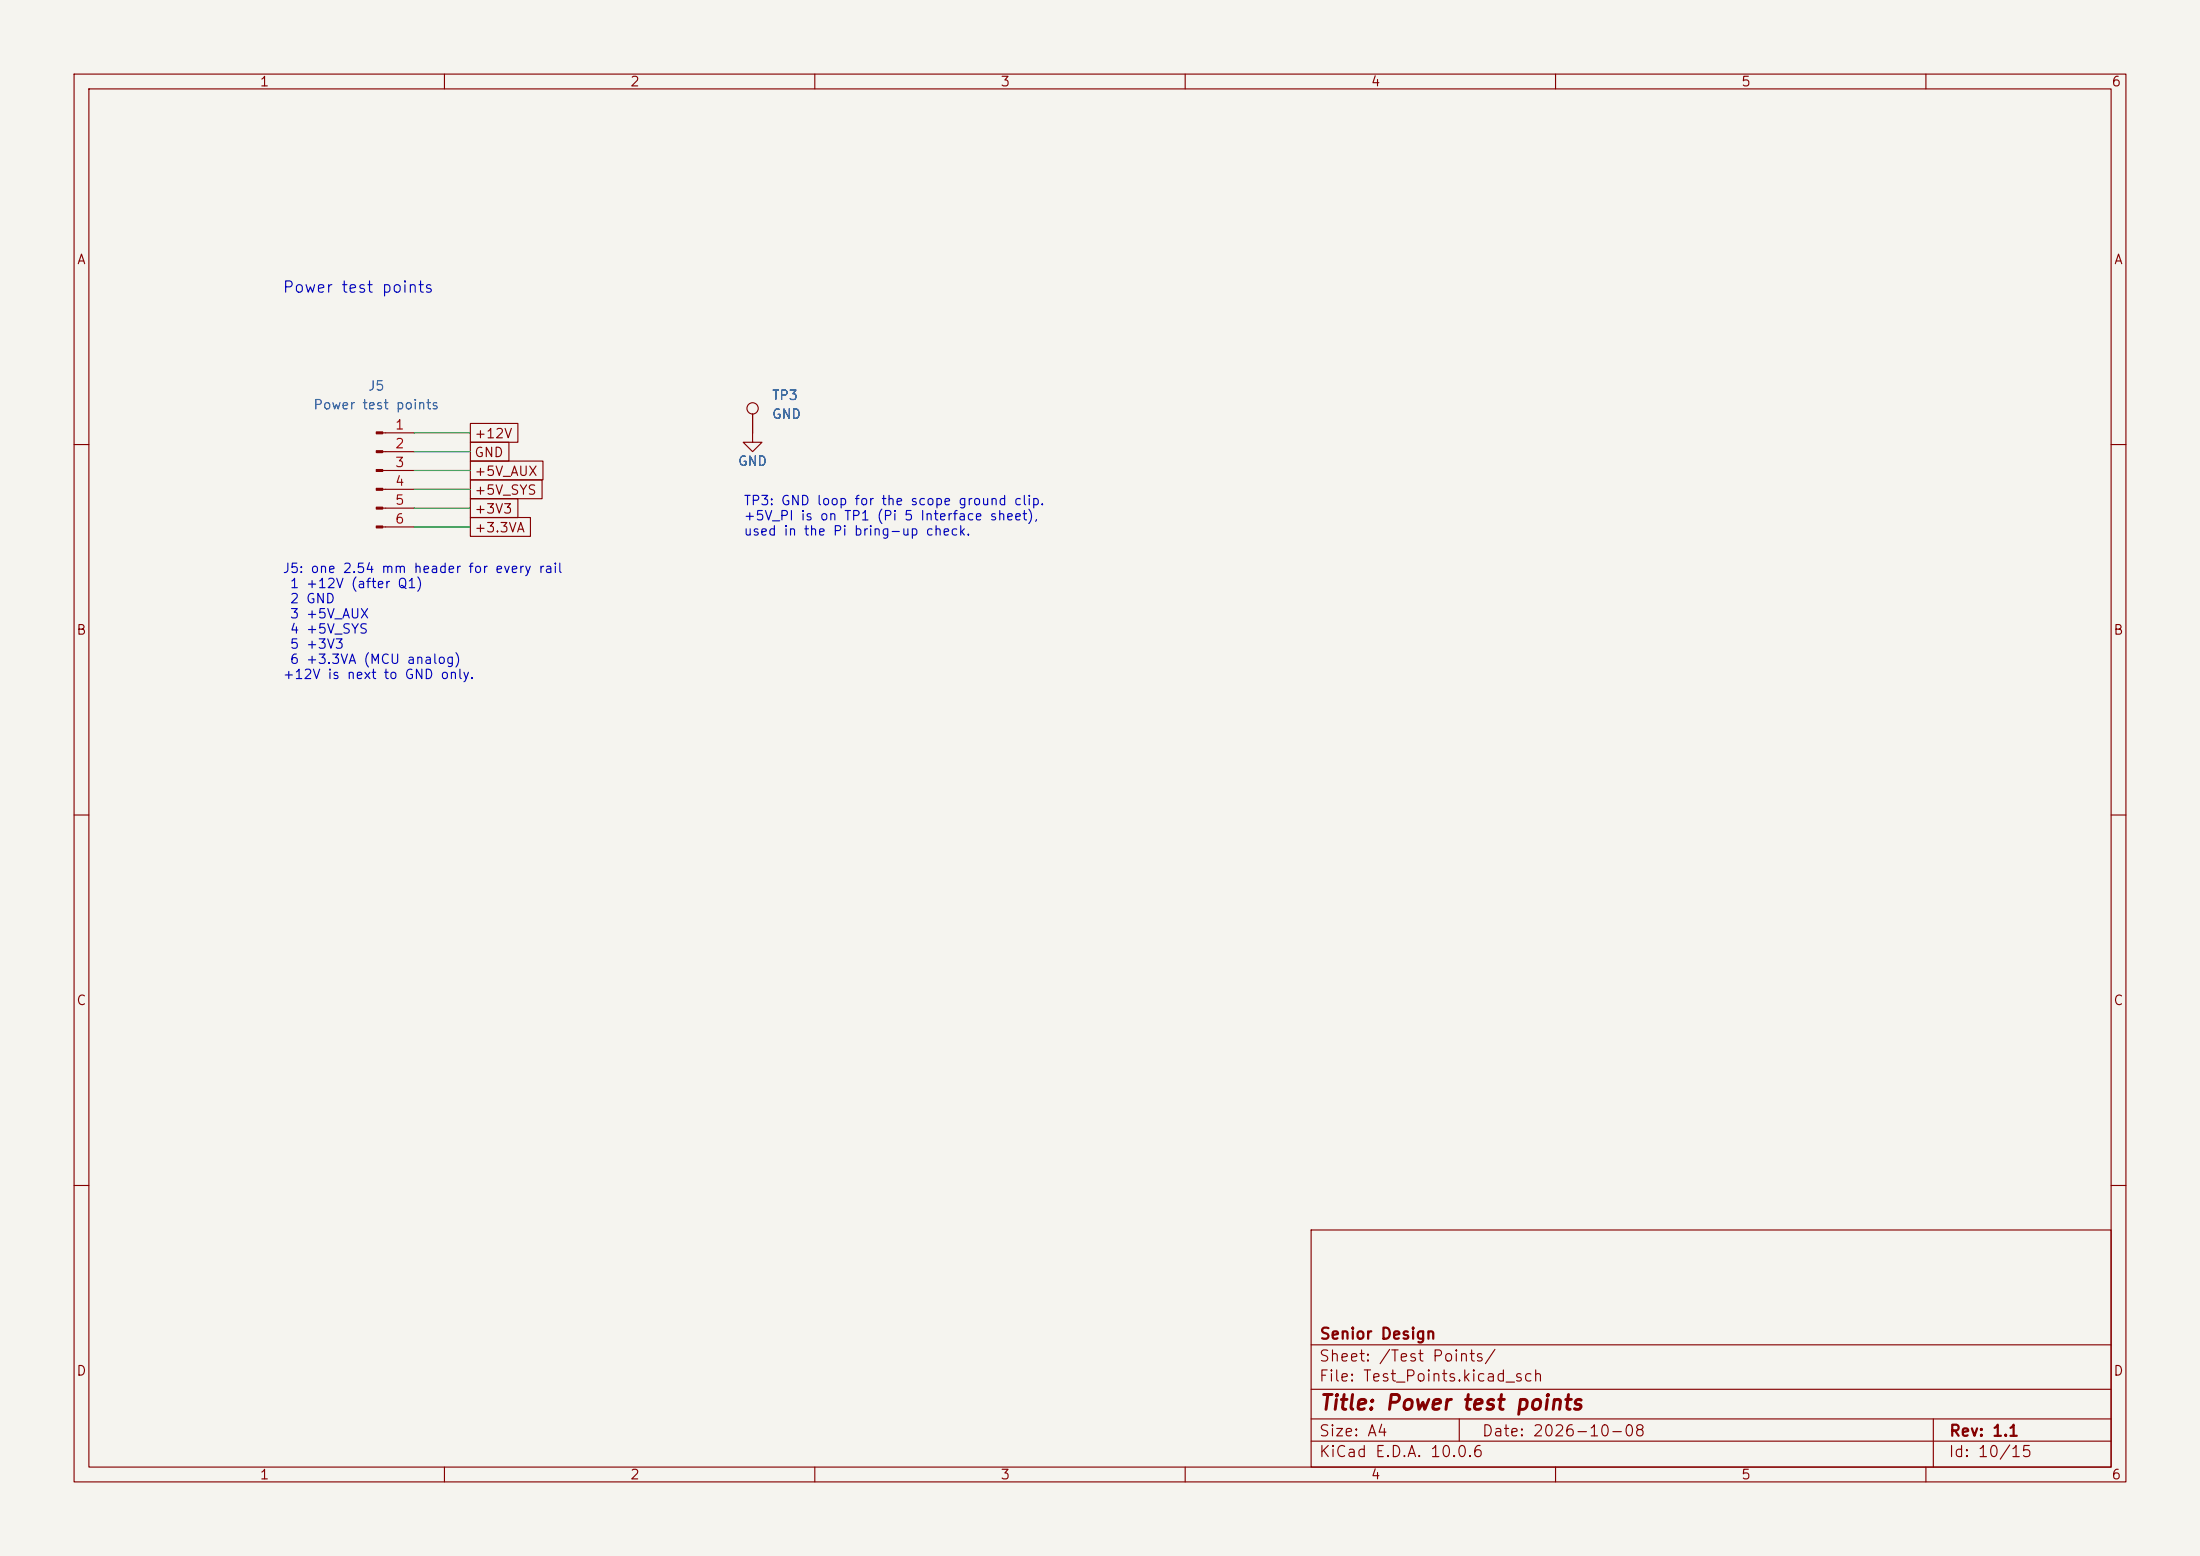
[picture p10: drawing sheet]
<svg xmlns="http://www.w3.org/2000/svg" width="297mm" height="210mm" viewBox="0 0 297 210" stroke-linecap="round" stroke-linejoin="round" font-family="sans-serif">
<path d="M0 0h297v210h-297z" fill="#f5f4ef" stroke="#f5f4ef" stroke-width=".14"/>
<g fill="none" stroke="#840000" stroke-width=".15">
<path d="M10 10h277v190h-277zM12 12h273v186h-273zM60 10v2M110 10v2M160 10v2M210 10v2M260 10v2M51.7 58.4h4.2M63.5 57.1h6.4v2.6h-6.4zM63.5 59.7h5.2v2.5h-5.2zM101.6 55.9v3.8h1.3l-1.3 1.3-1.3-1.3h1.3M10 60h2"/>
<path d="M51.7 61h4.2M51.7 63.5h4.2M51.7 66h4.2M51.7 68.6h4.2M51.7 71.1h4.2M63.5 67.3h6.4v2.6h-6.4zM63.5 64.8h9.7v2.5h-9.7zM63.5 69.8h8.1v2.6h-8.1zM63.5 62.2h9.8v2.6h-9.8zM285 60h2M10 110h2M285 110h2"/>
<path d="M10 160h2M177 166h108v32h-108zM285 160h2M60 198v2M110 198v2M160 198v2M177 194.5h108M177 191.5h108M177 187.5h108M177 181.5h108M197 191.5v3M210 198v2"/>
<path d="M260 198v2M261 191.5v6.5"/>
<circle cx="101.6" cy="55.1" r=".76"/>
</g>
<g fill="#840000" stroke="#840000" stroke-width=".15">
<path d="M50.8 58.3h.9v.2h-.9z"/>
<path d="M50.8 60.8h.9v.3h-.9z"/>
<path d="M50.8 63.4h.9v.2h-.9z"/>
<path d="M50.8 65.9h.9v.3h-.9z"/>
<path d="M50.8 68.5h.9v.2h-.9z"/>
<path d="M50.8 71h.9v.2h-.9z"/>
</g>
<path d="M55.9 58.4h7.6M55.9 66h7.6M55.9 71.1h7.6M55.9 68.6h7.6M55.9 63.5h7.6M55.9 61h7.6" fill="none" stroke="#009600" stroke-width=".15"/>
<text font-size="2" fill="#840000" x="178" y="190.8">Title: Power test points</text>
<text font-size="1.5" fill="#0000c2" x="38" y="39.9">Power test points</text>
<g font-size="1.5" fill="#840000">
<text x="178" y="184.1">Sheet: /Test Points/</text>
<text x="178" y="181.1">Senior Design</text>
<text x="178" y="186.8">File: Test_Points.kicad_sch</text>
<text x="178" y="197">KiCad E.D.A. 10.0.6</text>
<text x="178" y="194.2">Size: A4</text>
<text x="200" y="194.2">Date: 2026-10-08</text>
<text x="263" y="197">Id: 10/15</text>
<text x="263" y="194.2">Rev: 1.1</text>
</g>
<g font-size="1.3" fill="#840000">
<text x="35" y="12">1</text>
<text x="85" y="12">2</text>
<text x="135" y="12">3</text>
<text x="185" y="12">4</text>
<text x="235" y="12">5</text>
<text x="285" y="12">6</text>
<text x="10.3" y="36">A</text>
<text x="285.3" y="36">A</text>
<text x="63.9" y="59.5">+12V</text>
<text x="63.9" y="64.6">+5V_AUX</text>
<text x="63.9" y="62">GND</text>
<text x="63.9" y="69.6">+3V3</text>
<text x="63.9" y="67.1">+5V_SYS</text>
<text x="63.9" y="72.2">+3.3VA</text>
<text x="10.2" y="86">B</text>
<text x="285.2" y="86">B</text>
<text x="10.2" y="136">C</text>
<text x="285.2" y="136">C</text>
<text x="10.2" y="186">D</text>
<text x="285.2" y="186">D</text>
<text x="35" y="200">1</text>
<text x="85" y="200">2</text>
<text x="135" y="200">3</text>
<text x="185" y="200">4</text>
<text x="235" y="200">5</text>
<text x="285" y="200">6</text>
</g>
<g font-size="1.3" fill="#006464">
<text x="49.6" y="53">J5</text>
<text x="42.2" y="55.6">Power test points</text>
<text x="104.1" y="54.3">TP3</text>
<text x="104.1" y="56.8">GND</text>
<text x="99.5" y="63.2">GND</text>
</g>
<g font-size="1.3" fill="#a90000">
<text x="53.2" y="58.3">1</text>
<text x="53.2" y="60.8">2</text>
<text x="53.2" y="63.4">3</text>
<text x="53.2" y="65.9">4</text>
<text x="53.2" y="68.4">5</text>
<text x="53.2" y="71">6</text>
</g>
<g font-size="1.3" fill="#0000c2">
<text x="100.3" y="68.5">TP3: GND loop for the scope ground clip.</text>
<text x="100.3" y="70.6">+5V_PI is on TP1 (Pi 5 Interface sheet),</text>
<text x="38.1" y="77.7">J5: one 2.54 mm header for every rail</text>
<text x="100.3" y="72.6">used in the Pi bring-up check.</text>
<text x="39" y="79.7">1 +12V (after Q1)</text>
<text x="39" y="81.7">2 GND</text>
<text x="39" y="83.8">3 +5V_AUX</text>
<text x="39" y="85.8">4 +5V_SYS</text>
<text x="39" y="87.9">5 +3V3</text>
<text x="39" y="89.9">6 +3.3VA (MCU analog)</text>
<text x="38.1" y="92">+12V is next to GND only.</text>
</g>
</svg>
